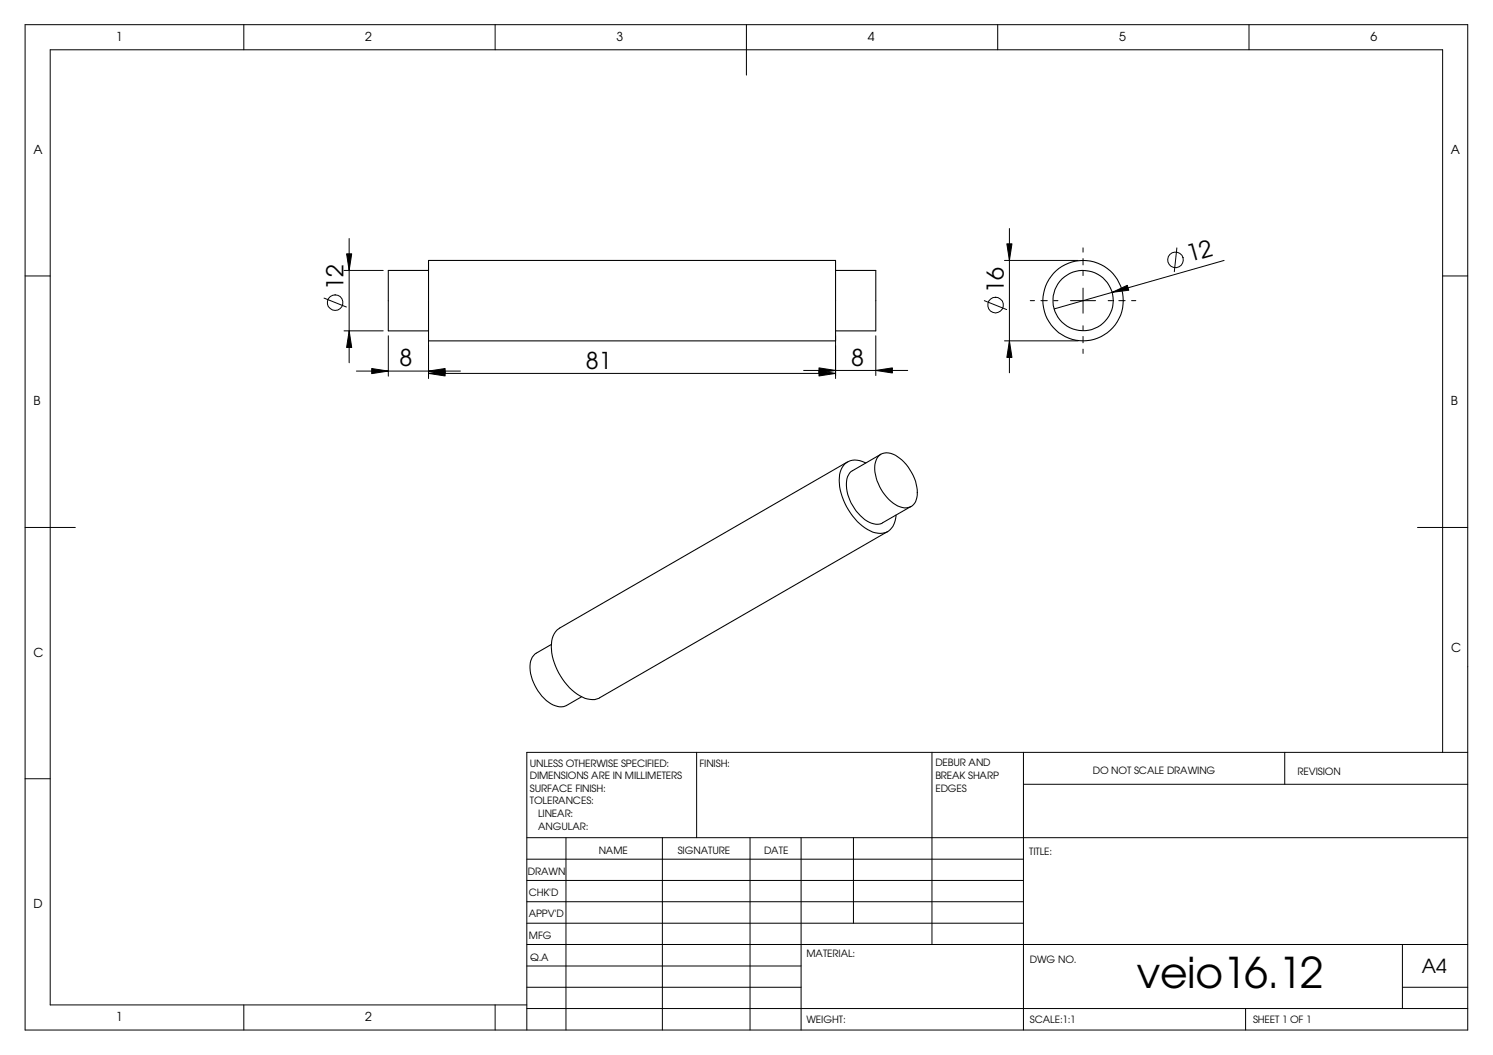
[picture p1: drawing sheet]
<svg xmlns="http://www.w3.org/2000/svg" width="297mm" height="210mm" viewBox="0 0 297 210" stroke-linecap="round" stroke-linejoin="round" font-family="sans-serif">
<g fill="none" stroke="#000" stroke-width=".2">
<path d="M5 4.9h287v200h-287zM48.5 4.9v5M98.5 4.9v5M148.5 4.9v10M198.5 4.9v5M248.5 4.9v5M5 54.9h5M64.5 59.3l4.4 1.8M68.4 53.8h7.8M69 50.5h1l-.5 3.3zM69.5 47.5v24.7M195.8 59.8l4.5 1.8"/>
<path d="M199.9 51.8h14.6M200.3 48.5h1l-.5 3.3zM200.8 45.5v28.7M205 59.8h.8M207.1 59.8h1.3M209.6 59.8h.9M213 59.8h5M215.5 49.3v.9M215.5 51.4v1.3M215.5 54v.8M215.5 57.3v5M220.5 59.8h.8"/>
<path d="M221.3 58.2l3-1.4 .3 .9zM222.6 59.8h1.3M225.1 59.8h.9M234.1 49.3l-.5 4.8M243.5 51.8l-33.8 9.7M287 54.9h5M68.4 65.8h7.8M69.5 65.8l.5 3.3h-1zM70.9 73.8h20.7M74 73.3l3.3 .5-3.3 .5zM77.3 66.8v8M85.3 73.8l3.3-.5v1z"/>
<path d="M85.3 74.3l3.3-.5v1zM85.3 74.3h80.9M85.3 66.8v8.5M159.9 73.7h20.7M162.9 73.8l3.3 .5-3.3 .5zM162.9 73.2l3.3 .5-3.3 .5zM166.2 66.8v8.5M174.2 73.7l3.3-.5v1zM174.2 66.8v7.9M199.9 67.8h14.6M200.8 67.8l.5 3.3h-1zM215.5 64.8v.9"/>
<path d="M215.5 66.9v1.3M215.5 69.5v.8M5 104.9h10M282 104.9h10M5 154.9h5M138.6 149.7v17M185.4 149.7v38.2M203.6 149.7v55.2M203.6 156h88.4M255.6 149.7v6.3M287 149.7v-139.8h-277v190h94.8M292 149.7h-187.2v55.2"/>
<path d="M104.8 166.7h187.2M104.8 170.9h98.8M104.8 175.2h98.8M104.8 179.4h98.8M112.6 166.7v38.2M131.8 166.7v38.2M149.2 166.7v38.2M159.4 166.7v38.2M169.8 166.7v17M48.5 199.9v5M98.5 199.9v5M104.8 183.7h98.8"/>
<path d="M104.8 196.4h54.6M104.8 192.2h54.6M104.8 187.9h187.2M279 196.4h13M279 187.9v12.8M104.8 200.7h187.2M247.8 200.7v4.2"/>
<circle cx="233.9" cy="51.7" r="1.56"/>
<circle cx="66.7" cy="60.2" r="1.56"/>
<circle cx="198.1" cy="60.7" r="1.56"/>
</g>
<g fill="none" stroke="#000" stroke-width=".21">
<path d="M85.3 51.8h80.9v16h-80.9zM85.3 53.8h-8v12h8M166.2 53.8h8v12h-8M168.6 91.9l-57.3 33.1a4.2 4.2 0 0 0-1.6 4.2 12.2 12.2 0 0 0 6.7 9.7l1 .2a2.51 2.51 0 0 0 1.9-.3l57.3-33.1M172.3 92.1a3.3 3.3 0 0 0-3.6-.2 3.3 3.3 0 0 0-1.7 3.1 12.1 12.1 0 0 0 6.6 10.9 3.1 3.1 0 0 0 4.6-2.6l.1-.8M174.7 90.8a2.79 2.79 0 0 1 3.9 .1 8.9 8.9 0 0 1 3.8 8.1 2.42 2.42 0 0 1-3.8 1.7 9.1 9.1 0 0 1-4.5-8.3l.2-.9zM175.3 90.4l-5.7 3.2a3.2 3.2 0 0 0-1.2 3.6 9.1 9.1 0 0 0 5 6.9l.9 .2 1.1-.2 5.9-3.3M109.7 128.2l-3 1.8a3.7 3.7 0 0 0-1.1 4.1 9.1 9.1 0 0 0 4.9 6.3l.8 .2h.8l3.6-2"/>
<circle cx="215.5" cy="59.8" r="6"/>
<circle cx="215.5" cy="59.8" r="8"/>
</g>
<path d="M69 50.5h1l-.5 3.3zM200.3 48.5h1l-.5 3.3zM221.3 58.2l3-1.4 .3 .9zM69.5 65.8l.5 3.3h-1zM74 73.3l3.3 .5-3.3 .5zM85.3 73.8l3.3-.5v1zM85.3 74.3l3.3-.5v1zM162.9 73.8l3.3 .5-3.3 .5zM162.9 73.2l3.3 .5-3.3 .5zM174.2 73.7l3.3-.5v1zM200.8 67.8l.5 3.3h-1z" fill="#000"/>
<text font-size="8.4" x="226.2" y="196.6">veio16.12</text>
<g font-size="4.6">
<text x="236.6" y="52.2" transform="rotate(-16 236.6 52.2)">12</text>
<text x="68.4" y="57.7" transform="rotate(-90 68.4 57.7)">12</text>
<text x="199.7" y="58.2" transform="rotate(-90 199.7 58.2)">16</text>
<text x="79.5" y="72.9">8</text>
<text x="116.5" y="73.4">81</text>
<text x="169.4" y="72.8">8</text>
</g>
<text font-size="3.9" x="282.9" y="193.6">A4</text>
<g font-size="2.5">
<text x="23.1" y="8.1">1</text>
<text x="72.7" y="8.1">2</text>
<text x="122.7" y="8.1">3</text>
<text x="172.7" y="8.1">4</text>
<text x="222.7" y="8.1">5</text>
<text x="272.7" y="8.1">6</text>
<text x="6.7" y="30.6">A</text>
<text x="288.7" y="30.6">A</text>
<text x="6.7" y="80.6">B</text>
<text x="288.7" y="80.6">B</text>
<text x="6.7" y="130.6">C</text>
<text x="288.7" y="129.7">C</text>
<text x="6.7" y="180.6">D</text>
<text x="23.1" y="203.1">1</text>
<text x="72.7" y="203.1">2</text>
</g>
<g font-size="2">
<text x="105.4" y="152.6">UNLESS OTHERWISE SPECIFIED:</text>
<text x="105.4" y="155.1">DIMENSIONS ARE IN MILLIMETERS</text>
<text x="139.2" y="152.6">FINISH:</text>
<text x="186.1" y="152.5">DEBUR AND</text>
<text x="186.1" y="155">BREAK SHARP</text>
<text x="217.4" y="153.9">DO NOT SCALE DRAWING</text>
<text x="258.1" y="154.1">REVISION</text>
<text x="105.4" y="160.1">TOLERANCES:</text>
<text x="105.4" y="157.6">SURFACE FINISH:</text>
<text x="186.1" y="157.5">EDGES</text>
<text x="107.1" y="165.1">ANGULAR:</text>
<text x="107.1" y="162.6">LINEAR:</text>
<text x="119.1" y="170">NAME</text>
<text x="134.8" y="169.9">SIGNATURE</text>
<text x="152" y="169.9">DATE</text>
<text x="204.8" y="170.2">TITLE:</text>
<text x="105" y="174">DRAWN</text>
<text x="105.2" y="178.3">CHK'D</text>
<text x="105.2" y="182.4">APPV'D</text>
<text x="105.2" y="186.7">MFG</text>
<text x="105.5" y="191.1">Q.A</text>
<text x="160.4" y="190.5">MATERIAL:</text>
<text x="204.9" y="191.6">DWG NO.</text>
<text x="160.4" y="203.5">WEIGHT:</text>
<text x="204.9" y="203.6">SCALE:1:1</text>
<text x="249.3" y="203.6">SHEET 1 OF 1</text>
</g>
</svg>
